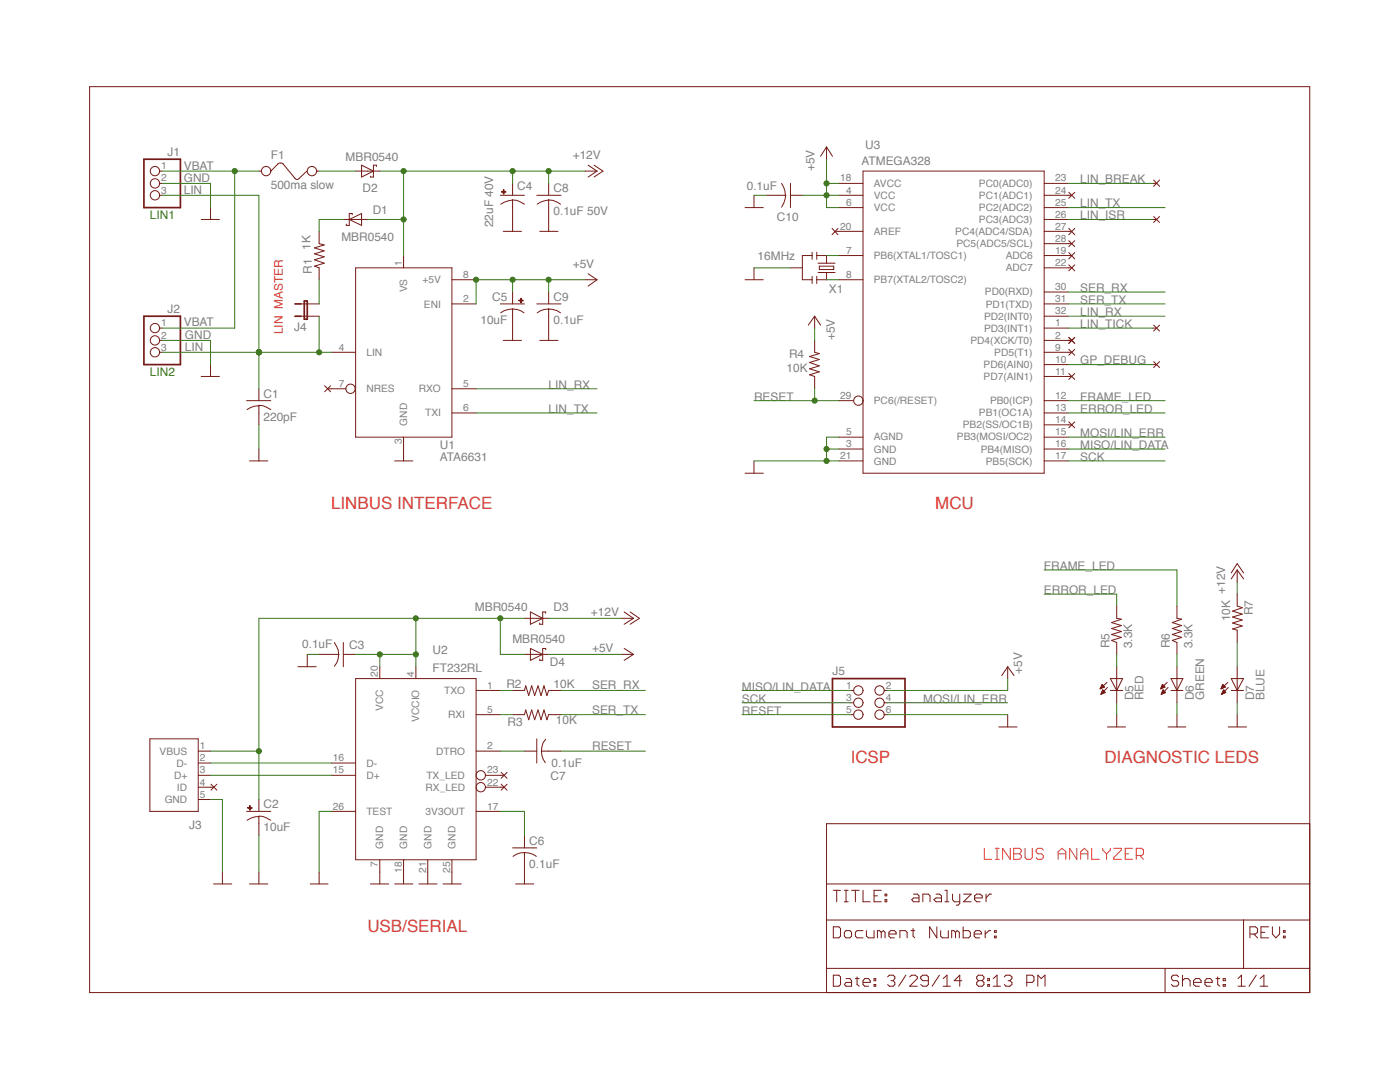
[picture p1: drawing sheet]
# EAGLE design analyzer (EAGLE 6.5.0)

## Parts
C1  220pF  C-USC0805  [C0805]
C2  10uF  CPOL-USA/3216-18R  [A/3216-18R]
C3  0.1uF  C-USC0805  [C0805]
C4  22uF 40V  CPOL-USUD-6,3X5,8  [UD-6,3X5,8_NICHICON]
C5  10uF  CPOL-USA/3216-18R  [A/3216-18R]
C6  0.1uF  C-USC0805  [C0805]
C7  0.1uF  C-USC0805  [C0805]
C8  0.1uF 50V  C-USC0805  [C0805]
C9  0.1uF  C-USC0805  [C0805]
C10  0.1uF  C-USC0805  [C0805]
D1  MBR0540  SMF5.0AT1  [SOD123FL]
D2  MBR0540  SMF5.0AT1  [SOD123FL]
D3  MBR0540  SMF5.0AT1  [SOD123FL]
D4  MBR0540  SMF5.0AT1  [SOD123FL]
D5  RED  LED  [1206-LED]
D6  GREEN  LED  [1206-LED]
D7  BLUE  LED  [1206-LED]
F1  500ma slow  FUSE  [1206]
J1  PINHD-1X3  [1X03]
J2  PINHD-1X3  [1X03]
J3  USBSMD  [USB-MINIB]
J4  JP1E  [JP1]
J5  PINHD-2X3  [2X03]
R1  1K  R-US_R0805  [R0805]
R2  10K  R-US_R0805  [R0805]
R3  10K  R-US_R0805  [R0805]
R4  10K  R-US_R0805  [R0805]
R5  3.3K  R-US_R0805  [R0805]
R6  3.3K  R-US_R0805  [R0805]
R7  10K  R-US_R0805  [R0805]
U1  ATA6631  [SO-08]
U2  FT232RL  [SSOP28DB]
U3  ATMEGA328  [TQFP32-08]
X1  16MHz  RESONATORSMD  [RESONATOR-SMD]

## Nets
+5V: C5.+ C9.1 C10.1 D4.C J5.2 R4.2 U1.2(ENI) U1.8(+5V) U3.4(VCC) U3.6(VCC) U3.18(AVCC)
+12V: C4.+ C8.1 D1.A D2.C D3.C R7.1 U1.1(VS)
ERROR_LED: R5.2 U3.13(PB1(OC1A))
FRAME_LED: R6.2 U3.12(PB0(ICP))
GND: C1.2 C2.- C3.2 C4.- C5.- C6.2 C8.2 C9.2 C10.2 D5.C D6.C D7.C J1.2 J2.2 J3.5(GND) J5.6 U1.3(GND) U2.7(GND) U2.18(GND) U2.21(GND) U2.25(GND) U2.26(TEST) U3.3(GND) U3.5(AGND) U3.21(GND) X1.2
GP_DEBUG: U3.10(PD6(AIN0))
LIN: C1.1 J1.3 J2.3 J4.1 U1.4(LIN)
LIN_BREAK: U3.23(PC0(ADC0))
LIN_ISR: U3.26(PC3(ADC3))
LIN_RX: U1.5(RXO) U3.32(PD2(INT0))
LIN_TICK: U3.1(PD3(INT1))
LIN_TX: U1.6(TXI) U3.25(PC2(ADC2))
MISO/LIN_DATA: J5.1 U3.16(PB4(MISO))
MOSI/LIN_ERR: J5.4 U3.15(PB3(MOSI/OC2))
N$2: U3.8(PB7(XTAL2/TOSC2)) X1.1
N$3: D6.A R6.1
N$4: D5.A R5.1
N$5: R3.2 U2.5(RXI)
N$6: D2.A F1.2
N$7: U3.7(PB6(XTAL1/TOSC1)) X1.3
N$8: D1.C R1.2
N$9: J4.2 R1.1
N$10: J3.3(D+) U2.15(D+)
N$11: C7.1 U2.2(DTRO)
N$12: C2.+ C3.1 D3.A D4.A J3.1(VBUS) U2.4(VCCIO) U2.20(VCC)
N$13: R2.2 U2.1(TXO)
N$15: J3.2(D-) U2.16(D-)
N$16: C6.1 U2.17(3V3OUT)
N$17: D7.A R7.2
RESET: C7.2 J5.5 R4.1 U3.29(PC6(/RESET))
SCK: J5.3 U3.17(PB5(SCK))
SER_RX: R2.1 U3.30(PD0(RXD))
SER_TX: R3.1 U3.31(PD1(TXD))
VBAT: F1.1 J1.1 J2.1
Unconnected: J3.4(ID) U1.7(NRES) U2.22(RX_LED) U2.23(TX_LED) U3.2(PD4(XCK/T0)) U3.9(PD5(T1)) U3.11(PD7(AIN1)) U3.14(PB2(SS/OC1B)) U3.19(ADC6) U3.20(AREF) U3.22(ADC7) U3.24(PC1(ADC1)) U3.27(PC4(ADC4/SDA)) U3.28(PC5(ADC5/SCL))

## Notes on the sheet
- LIN1
- LIN  MASTER
- LIN2
- LINBUS INTERFACE | MCU
- ICSP | DIAGNOSTIC LEDS
- LINBUS ANALYZER
- USB/SERIAL
